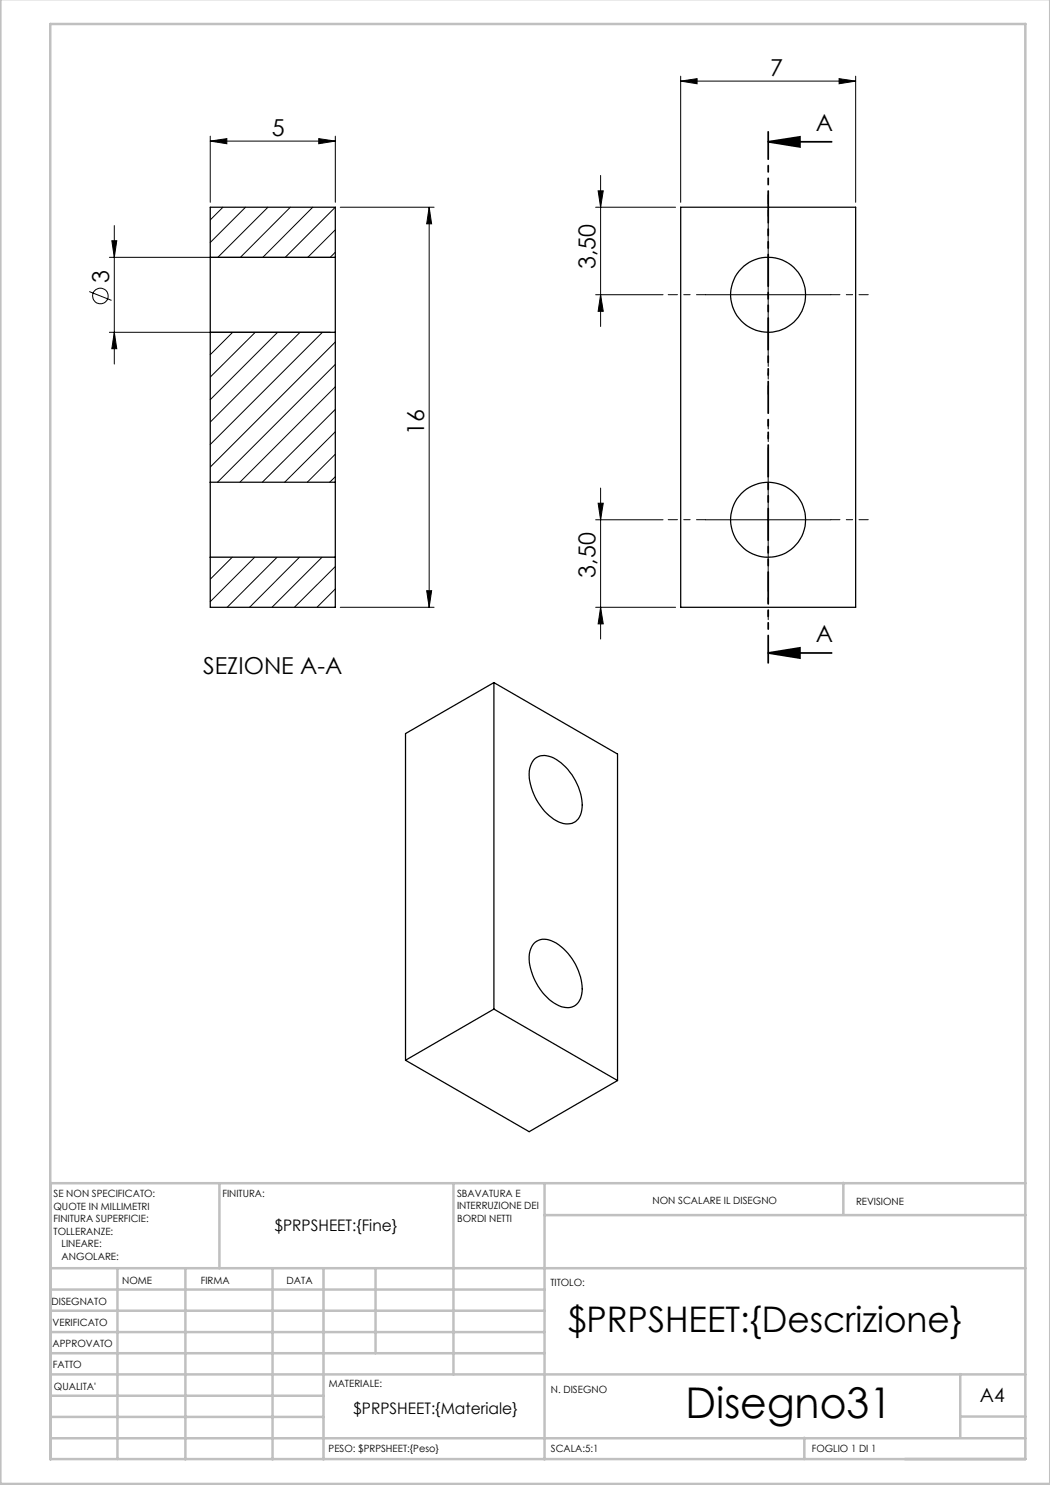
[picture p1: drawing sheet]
<svg xmlns="http://www.w3.org/2000/svg" width="210mm" height="297mm" viewBox="0 0 210 297" stroke-linecap="round" stroke-linejoin="round" font-family="sans-serif">
<g fill="none" stroke="#000" stroke-width=".2">
<path d="M136.1 16.2l3.3-.5v1.1zM136.1 15.2v25.3M136.1 16.2h35M167.8 15.7l3.3 .5-3.3 .6zM171.1 15.2v25.3M42.1 28.2l3.3-.5v1zM42.1 27.2v13.3M42.1 28.2h25M63.7 27.7l3.4 .5-3.4 .5zM67.1 27.2v13.3M119.6 38.2h1l-.5 3.2zM120.1 35.1v30.2"/>
<path d="M17.9 58.3l4.4 1.8M22.4 48.2h1l-.5 3.3zM22.9 45.1v27.7M44.6 41.4l-2.5 2.6M49.1 41.4l-7 7.1M53.6 41.4l-10 10.1M58.1 41.4l-10 10.1M62.5 41.4l-9.9 10.1M67.1 50.4l-1.1 1.1h-44.1M67.1 46l-5.5 5.5M67.1 41.4l-10.1 10.1M68.1 41.4h18.7"/>
<path d="M85.8 41.4l.5 3.4h-1zM85.8 41.4v80.1M119.1 58.9h13.5M119.1 41.4h16M120.1 58.9l.5 3.4h-1zM141.1 58.9h25M153.6 46.5v25M21.9 66.5h44.1M22.9 66.5l.5 3.2h-1zM46.5 66.5l-4.4 4.4M51 66.5l-8.9 8.9M55.5 66.5l-13.4 13.4"/>
<path d="M60 66.5l-17.9 17.9M64.5 66.5l-22.4 22.4M67.1 68.4l-25 25M67.1 72.9l-23.6 23.5M67.1 77.4l-19.1 19M67.1 81.9l-14.6 14.5M67.1 86.4l-10.2 10M67.1 90.8l-5.6 5.6M67.1 95.4l-1.2 1M120.1 97.6v30.2M153.6 91.5v24.9M46.5 111.4l-4.4 4.4"/>
<path d="M50.9 111.4l-8.8 8.9M55.4 111.4l-10 10.1M59.9 111.4l-10 10.1M64.4 111.4l-10 10.1M67.1 113.3l-8.2 8.2M67.1 117.8l-3.7 3.7M85.3 118.1h1l-.5 3.4zM119.1 104h13.5M119.6 100.6h1l-.5 3.4zM141.1 104h25M68.1 121.5h18.7M119.1 121.5h16"/>
<path d="M120.1 121.5l.5 3.3h-1z"/>
<circle cx="20.1" cy="59.2" r="1.56"/>
</g>
<path d="M153.6 28.4l6.4-1v2zM153.6 28.4h12.7M153.6 130.6l6.4-1v2zM153.6 130.6h12.7" fill="none" stroke="#000" stroke-width=".35"/>
<path d="M141.1 58.9h-7.5M153.6 46.4v-7.5M166.1 58.9h7.5M153.6 71.4v7.5M153.6 91.4v-7.5M141.1 103.9h-7.5M153.6 116.4v7.5M166.1 103.9h7.5" fill="none" stroke="#000" stroke-width=".2" stroke-dasharray="15.2 1.3 1.3 1.3" stroke-dashoffset="13.4"/>
<path d="M153.6 132.6v-106.2" fill="none" stroke="#000" stroke-width=".35" stroke-dasharray="6.3 1.3 1.3 1.3 1.3 1.3" stroke-dashoffset=".9"/>
<g fill="none" stroke="#c0c0c0" stroke-width=".5">
<path d="M.1 -.1v296.9h209.9v-296.9M10.1 4.8h195v287h-195zM43.9 236.6v17M90.7 236.6v38.3M108.9 236.6v55.3M168.7 236.6v6.3M205.1 236.6h-195v55.3M10.1 253.6h195M10.1 257.9h98.8M23.5 253.6v38.2M37.1 253.6v38.3M54.5 253.6v38.3"/>
<path d="M64.7 253.6v38.3M75.1 253.6v17M108.9 243h96.2M10.1 270.6h98.8M10.1 266.4h98.8M10.1 262.1h98.8M10.1 279.1h54.6M10.1 274.9h195M192.1 274.8v12.7M10.1 287.7h195M10.1 283.4h54.6M160.9 287.5v4.3"/>
<path d="M192.1 283.3h13"/>
</g>
<g fill="#000">
<path d="M167.8 15.7l3.3 .5-3.3 .6zM136.1 16.2l3.3-.5v1.1z"/>
<path d="M42.1 28.2l3.3-.5v1zM63.7 27.7l3.4 .5-3.4 .5z"/>
<path d="M119.6 38.2h1l-.5 3.2zM120.1 58.9l.5 3.4h-1zM119.6 100.6h1l-.5 3.4zM120.1 121.5l.5 3.3h-1zM85.8 41.4l.5 3.4h-1zM85.3 118.1h1l-.5 3.4z"/>
<path d="M22.9 66.5l.5 3.2h-1zM22.4 48.2h1l-.5 3.3z"/>
<path d="M153.6 130.6l6.4-1v2zM153.6 28.4l6.4-1v2z"/>
</g>
<g fill="none" stroke="#000" stroke-width=".25">
<path d="M42.1 51.5v15M42.1 51.5v-10.1h25v10.1M42.1 51.5h25M67.1 51.5v15M136.1 41.4h35v80.1h-35zM42.1 66.5h25M42.1 66.5v29.9M67.1 66.5v29.9M42.1 96.4v15M42.1 96.4h25M67.1 96.4v15M42.1 111.4v10.1h25v-10.1"/>
<path d="M42.1 111.4h25M98.8 136.5l24.7 14.3v65.3M98.8 136.5v65.3M98.8 136.5l-17.7 10.2v65.4M106.8 152a3.4 3.4 0 0 1 4.5-.1 11.3 11.3 0 0 1 5 10.2 3 3 0 0 1-4.6 2.3 11.4 11.4 0 0 1-5.8-10.3l.2-1zM106.8 188.7a3.1 3.1 0 0 1 4-.3 11.1 11.1 0 0 1 5.5 10.4 2.99 2.99 0 0 1-4.6 2.3 11.4 11.4 0 0 1-5.8-10.3l.4-1.4zM81.1 212.1l24.7 14.2 17.7-10.2M98.8 201.8l-17.7 10.3M98.8 201.8l24.7 14.3"/>
<circle cx="153.6" cy="58.9" r="7.5"/>
<circle cx="153.6" cy="104" r="7.5"/>
</g>
<text font-size="8.5" x="137.1" y="283.5">Disegno31</text>
<text font-size="7.1" x="113.5" y="266.4">$PRPSHEET:{Descrizione}</text>
<g font-size="4.7">
<text x="154" y="15.2">7</text>
<text x="54.4" y="27.2">5</text>
<text x="163.2" y="26.2">A</text>
<text x="119.1" y="53.9" transform="rotate(-90 119.1 53.9)">3,50</text>
<text x="21.8" y="56.6" transform="rotate(-90 21.8 56.6)">3</text>
<text x="84.8" y="86.9" transform="rotate(-90 84.8 86.9)">16</text>
<text x="119.1" y="115.5" transform="rotate(-90 119.1 115.5)">3,50</text>
<text x="163.2" y="128.5">A</text>
<text x="40.6" y="134.7">SEZIONE A-A</text>
</g>
<text font-size="3.9" x="196" y="280.4">A4</text>
<g font-size="3.2">
<text x="54.9" y="246.3">$PRPSHEET:{Fine}</text>
<text x="70.7" y="282.8">$PRPSHEET:{Materiale}</text>
</g>
<g font-size="2">
<text x="10.7" y="239.5">SE NON SPECIFICATO:</text>
<text x="44.5" y="239.5">FINITURA:</text>
<text x="91.4" y="239.4">SBAVATURA E</text>
<text x="10.7" y="242">QUOTE IN MILLIMETRI</text>
<text x="10.7" y="244.5">FINITURA SUPERFICIE:</text>
<text x="91.4" y="241.9">INTERRUZIONE DEI</text>
<text x="91.4" y="244.4">BORDI NETTI</text>
<text x="130.5" y="240.8">NON SCALARE IL DISEGNO</text>
<text x="171.2" y="241">REVISIONE</text>
<text x="10.7" y="247">TOLLERANZE:</text>
<text x="12.3" y="249.5">LINEARE:</text>
<text x="12.3" y="252">ANGOLARE:</text>
<text x="24.4" y="256.9">NOME</text>
<text x="40.1" y="256.8">FIRMA</text>
<text x="57.3" y="256.8">DATA</text>
<text x="110.1" y="257.1">TITOLO:</text>
<text x="10.3" y="260.9">DISEGNATO</text>
<text x="10.5" y="269.3">APPROVATO</text>
<text x="10.5" y="265.2">VERIFICATO</text>
<text x="10.6" y="273.6">FATTO</text>
<text x="10.8" y="278">QUALITA'</text>
<text x="65.8" y="277.4">MATERIALE:</text>
<text x="110.2" y="278.5">N. DISEGNO</text>
<text x="65.7" y="290.4">PESO: $PRPSHEET:{Peso}</text>
<text x="110.2" y="290.5">SCALA:5:1</text>
<text x="162.4" y="290.4">FOGLIO 1 DI 1</text>
</g>
</svg>
